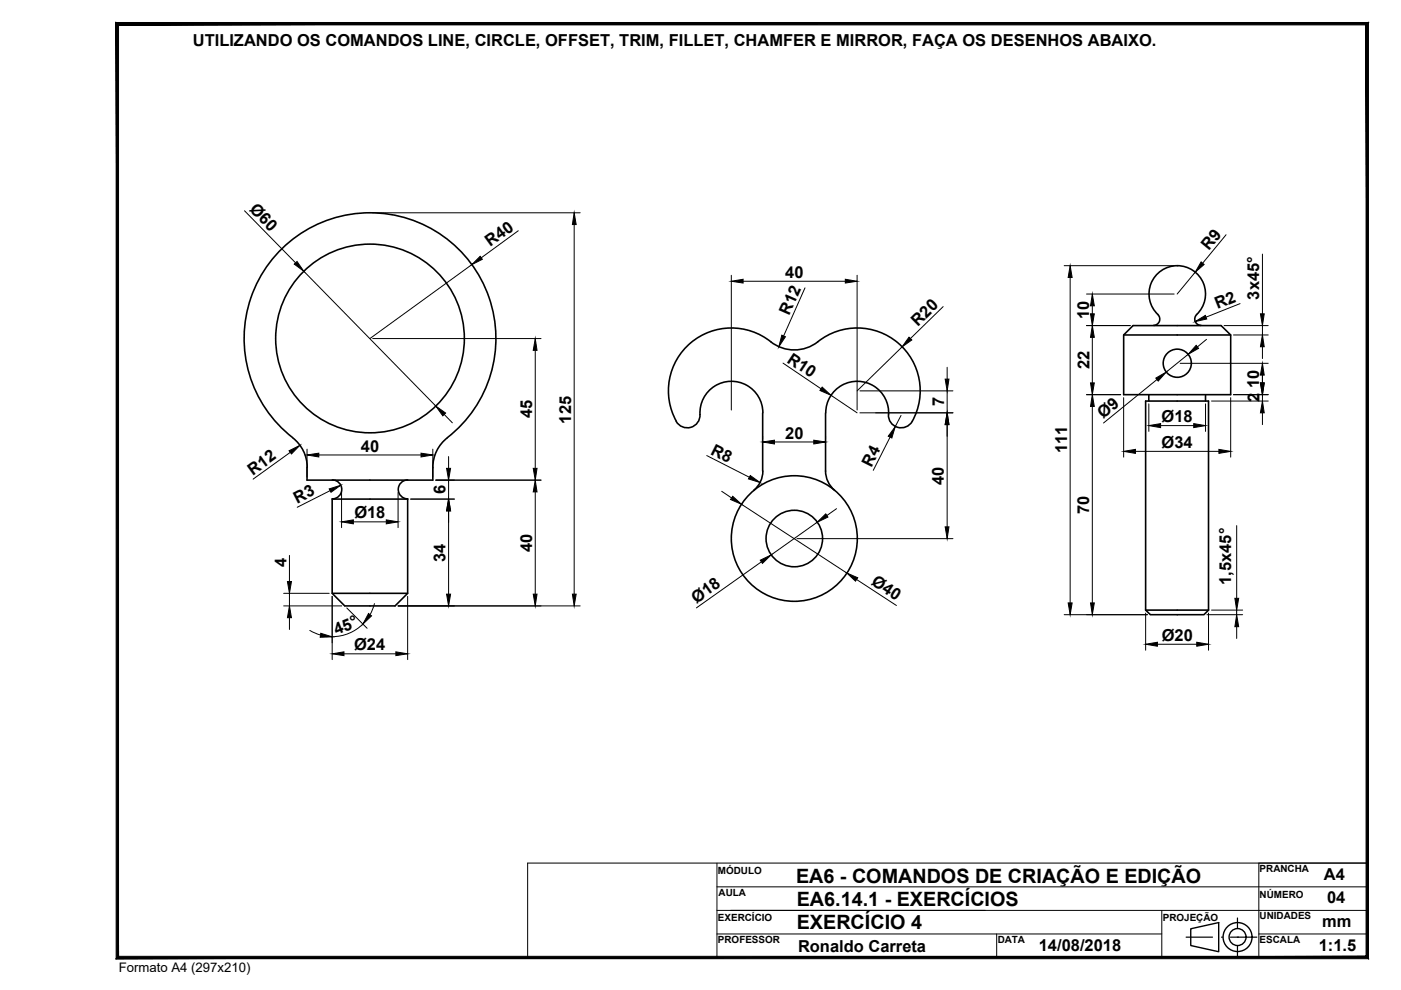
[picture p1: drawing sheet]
<svg xmlns="http://www.w3.org/2000/svg" width="297mm" height="210mm" viewBox="0 0 297 210" stroke-linecap="round" stroke-linejoin="round" font-family="sans-serif">
<!-- layer: contorno -->
<g fill="none" stroke="#000" stroke-width=".34">
<path d="M173.4 72.5a13.3 13.3 0 0 1 16.9 .2 13.3 13.3 0 0 1 3.1 16.6M173.4 72.4a8 8 0 0 1-10 .1 13.3 13.3 0 0 0-16.9 .2 13.3 13.3 0 0 0-3.1 16.6M238.2 71l2-2h18.7l2 2v12.7h-22.7zM238.2 71h22.7M245.5 66.7a1.33 1.33 0 0 1 .3 1.4 1.33 1.33 0 0 1-1.2 .9M245.5 66.7a6 6 0 0 1 0-8.7 6 6 0 0 1 8.7 .4 6 6 0 0 1-.7 8.6 1.33 1.33 0 0 0 1.1 2M62 92.8a26.7 26.7 0 0 1-3.1-39.1 26.7 26.7 0 0 1 39.1 0 26.7 26.7 0 0 1-3.1 39.1M62.1 92.8a8 8 0 0 1 3 6.3M94.9 92.8a8 8 0 0 0-3.1 6.3v2.7h-26.7v-2.7M148.4 87.9a2.69 2.69 0 0 1-1.9 2.7 2.69 2.69 0 0 1-3.1-1.3M148.4 87.9a6.7 6.7 0 0 1 6.5-7.1 6.7 6.7 0 0 1 6.8 6.7v12.4M161.7 99.9a5.3 5.3 0 0 1-1.9 4"/>
<path d="M175 99.9a5.3 5.3 0 0 0 1.9 4M175 87.5v12.4M175.1 87.5a6.7 6.7 0 0 1 6.8-6.7 6.7 6.7 0 0 1 6.5 7.1M188.4 87.9a2.69 2.69 0 0 0 1.9 2.7 2.69 2.69 0 0 0 3.1-1.3M243.6 83.7v1.3M255.6 83.7v1.3M70.4 105.8v20l2.7 2.7h10.7l2.6-2.7v-20M70.4 105.8h16M70.4 101.8a2.01 2.01 0 0 1 2.1 2 2.01 2.01 0 0 1-2.1 2M86.5 101.8a2.01 2.01 0 0 0-2.1 2 2.01 2.01 0 0 0 2.1 2M70.4 125.8h16M242.9 129.4l1 .9h11.4l.9-.9"/>
<path d="M242.9 129.4v-44.4h13.3v44.4M242.9 129.4h13.3"/>
<circle cx="78.4" cy="71.8" r="20"/>
<circle cx="249.6" cy="77" r="2.98"/>
<circle cx="168.4" cy="114.2" r="6"/>
<circle cx="168.4" cy="114.2" r="13.3"/>
</g>
<!-- layer: cota -->
<g fill="none" stroke="#000" stroke-width=".21">
<path d="M51.8 44.7l10.9 11M64.4 57.5l28 28.6M79 45.1h44M100 56.1l-21.6 15.7M109.9 48.9l-7.9 5.8M121.7 47.6v78.4M155.1 58.4v28.5M157.6 59.6h21.6M181.7 58.4v28.5M225.6 56.3h23.3M226.9 58.8v69M253.4 57.7l-3.8 4.6"/>
<path d="M260 49.8l-5 6M267.7 53.9v12.6M79 71.8h35.7M113.5 74.3v25M170.7 61l-4.6 10.2M200.8 77.9v2.5M230.4 62.3h18.5M230.4 69h9.2M231.6 64.8v1.7M231.6 71.5v9.7M250.2 77h18.7M251.9 75.1l-4.6 3.8"/>
<path d="M255.8 72l-1.9 1.6M259.5 69h9.4M261.5 71h7.4M267.7 69v2M267.7 73.5v2.5M267.7 78.7v2.5M61.5 95.9l-7.8 5.7M65.1 95.2v6M67.6 96.5h21.7M91.8 95.2v6M94.2 87.9l1.7 1.7M95.1 96.8v2.5"/>
<path d="M149.8 96.6l9.1 4.6M161.7 92.5v.6M164.2 93.7h8.3M175 92.5v.6M182.3 87.5h19.7M182.3 82.9h19.7M188.7 92.7l-3.5 7M191 88.1l-1.2 2.4M200.8 82.9v4.6M200.8 90v21.7M230.4 83.7h7.2M231.6 86.2v41.6"/>
<path d="M238.2 84.3v12.6M240.7 95.7h17.7M243.6 85.6v5.9M245.3 80.5l-11.3 9.2M246.1 90.2h7M255.6 85.6v5.9M256.9 85h12M260.9 84.3v12.6M261.5 83.7h7.4M267.7 83.7v1.3M267.7 87.5v2.5M61.4 117.8v5.5"/>
<path d="M70 104l-7 3.6M72.4 104.4v7.5M74.9 110.6h7M84.4 104.4v7.5M87.1 105.8h9.2M92.4 101.8h22.3M95.1 101.8v4M95.1 108.3v17.7M113.5 104.3v21.7M153 104.2l2.1 1.4M157.2 106.9l22.3 14.6M161.4 119.1l-13.8 9.8"/>
<path d="M169 114.2h33M173.3 110.7l-9.8 7M177.4 107.9l-2.1 1.4M262.2 111.4v15.5M60.1 128.5h12.4M60.1 125.8h9.7M61.4 125.8v2.7M61.4 131v2.5M65.7 133.7l2.3 .9M70.4 126.4v13.5M72.9 138.6h11M73.5 128.9l4.3 4.3"/>
<path d="M77 132.3a9.2 9.2 0 0 1-6.6 2.7M79.4 128l-.9 2.3M84.4 128.5h38.6M86.4 126.4v13.5M181.6 122.9l8.5 5.5M225.6 130.3h17.7M242.9 130v7.9M245.4 136.6h8.3M255.9 130.3h7.6M256.2 130v7.9M256.9 129.4h6.6M262.2 129.4v.9"/>
<path d="M262.2 132.9v2.5"/>
</g>
<g fill="#000" stroke="#000" stroke-width=".21">
<path d="M62.4 56l.6-.6 1.4 2.1zM101.8 54.3l.5 .7-2.3 1.1zM121.7 45.1l.5 2.5h-.8zM155.1 59.6l2.5-.4v.8zM179.2 59.2l2.5 .4-2.5 .4zM226.9 56.3l.4 2.5h-.8zM254.7 55.5l.6 .6-1.9 1.6zM113.5 71.8l.4 2.5h-.8zM165.8 71.1l.7 .3-1.4 2.1zM231.6 62.3l.4 2.5h-.8zM231.2 66.5h.8l-.4 2.5zM231.6 69l.4 2.5h-.8z"/>
<path d="M253.6 73.2l.5 .7-2.2 1.2zM267.7 71l.3 2.5h-.8zM267.2 66.5h.8l-.3 2.5zM267.7 77l.3 2.5h-.8zM61.3 95.6l2.3-1.2-1.8 1.9zM65.1 96.5l2.5-.4v.8zM89.3 96.1l2.5 .4-2.5 .4zM92.4 86.1l2.1 1.5-.6 .6zM94.7 99.3h.8l-.4 2.5zM113.1 99.3h.8l-.4 2.5zM161.7 93.7l2.5-.4v.8zM172.5 93.3l2.5 .4-2.5 .4z"/>
<path d="M189.8 90.5l-.7 2.4-.8-.4zM200.8 87.5l.4 2.5h-.8zM200.4 80.4h.8l-.4 2.5zM231.2 81.2h.8l-.4 2.5zM231.6 83.7l.4 2.5h-.8zM238.2 95.7l2.5-.4v.8zM245.1 80.2l2.2-1.3-1.7 1.9zM243.6 90.2l2.5-.4v.9zM253.1 89.8l2.5 .4-2.5 .5zM258.4 95.3l2.5 .4-2.5 .4zM267.2 81.2h.8l-.3 2.5zM267.7 85l.3 2.5h-.8z"/>
<path d="M69.8 103.7l2.4-.8-2 1.5zM72.4 110.6l2.5-.4v.9zM81.9 110.2l2.5 .4-2.5 .5zM95.1 105.8l.4 2.5h-.8zM113.5 101.8l.4 2.5h-.8zM155.3 105.2l1.9 1.7-2.3-1zM159.1 100.8l2 1.5-2.4-.8zM161.2 118.8l2.3-1.1-1.8 1.8zM173.3 110.7l1.8-1.7 .4 .6zM200.4 111.7h.8l-.4 2.5zM61.4 128.5l.4 2.5h-.9zM60.9 123.3h.9l-.4 2.5z"/>
<path d="M68 134.3l2.4 .7-2.5 .1zM70.4 138.6l2.5-.4v.8zM78.1 130.1l.7 .5-1.9 1.7zM83.9 138.2l2.5 .4-2.5 .4zM94.7 126h.8l-.4 2.5zM113.1 126h.8l-.4 2.5zM121.4 126h.8l-.5 2.5zM179.5 121.5l2.3 1-.4 .7zM226.5 127.8h.8l-.4 2.5zM231.2 127.8h.8l-.4 2.5zM242.9 136.6l2.5-.4v.8zM253.7 136.2l2.5 .4-2.5 .4z"/>
<path d="M262.2 130.3l.4 2.6h-.8zM261.8 126.9h.8l-.4 2.5z"/>
</g>
<!-- layer: Cotas -->
<path d="M166 77l8.1 5.5M191.2 73.6l-9.5 9.3M200 65l-7 6.8M262.9 64.4l-7.2 2.9M176.2 83.8l5.5 3.7" fill="none" stroke="#000" stroke-width=".21"/>
<path d="M192.7 71.5l.6 .6-2.1 1.5zM253.4 68.2l2.2-1.3 .2 .7zM174.3 82.1l1.9 1.7-2.4-1z" fill="#000" stroke="#000" stroke-width=".21"/>
<!-- layer: Texto -->
<g fill="none" stroke="#000" stroke-width=".3">
<path d="M252.5 196.9l5.9-1.3v6.2l-5.9-1.3z"/>
<circle cx="262.4" cy="198.7" r="3.1"/>
<circle cx="262.4" cy="198.7" r="1.8"/>
</g>
<path d="M251.5 198.7h5.6M259 198.7h.1M260.9 198.7h5.6M262.4 198.7h.1M262.4 194.6v2.2M262.4 200.6v2.2" fill="none" stroke="#000" stroke-width=".25"/>
<!-- layer: Formato -->
<path d="M111.9 183h178v20h-178zM152 183v20M152 193h137.9M152 198h94.3M152 188h137.9M211.3 198v5M246.3 193v10M266.9 198h23M289.9 183h-23v20" fill="none" stroke="#000" stroke-width=".21"/>
<path d="M289.6 5.3v197.5l.5 .5zM290.1 4.8v198.5l-.5-198zM25.1 5.3h264.5l.5-.5zM24.6 4.8h265.5l-265 .5zM24.6 4.8l.5 198v-197.5zM24.6 4.8l.5 198-.5 .5zM25.1 202.8l-.5 .5 265-.5zM24.6 203.3l265-.5 .5 .5z" fill="#000" stroke="#000" stroke-width=".21"/>
<g font-size="4.2">
<text x="168.8" y="187.3">EA6 - COMANDOS DE CRIAÇÃO E EDIÇÃO</text>
<text x="168.9" y="192">EA6.14.1 - EXERCÍCIOS</text>
<text x="168.9" y="197">EXERCÍCIO 4</text>
</g>
<g font-size="3.5">
<text x="40.9" y="9.8">UTILIZANDO OS COMANDOS LINE, CIRCLE, OFFSET, TRIM, FILLET, CHAMFER E MIRROR, FAÇA OS DESENHOS ABAIXO.</text>
<text x="52.8" y="44.5" transform="rotate(46 52.8 44.5)">Ø60</text>
<text x="104" y="52.4" transform="rotate(-36 104 52.4)">R40</text>
<text x="256.3" y="53.2" transform="rotate(-50 256.3 53.2)">R9</text>
<text x="166.5" y="59">40</text>
<text x="258.1" y="65.6" transform="rotate(-22 258.1 65.6)">R2</text>
<text x="267" y="63.5" transform="rotate(-90 267 63.5)">3x45°</text>
<text x="167.3" y="67" transform="rotate(-66 167.3 67)">R12</text>
<text x="194.6" y="69.3" transform="rotate(-44 194.6 69.3)">R20</text>
<text x="231" y="67.7" transform="rotate(-90 231 67.7)">10</text>
<text x="166.7" y="76.7" transform="rotate(34 166.7 76.7)">R10</text>
<text x="231" y="78.3" transform="rotate(-90 231 78.3)">22</text>
<text x="267" y="82.3" transform="rotate(-90 267 82.3)">10</text>
<text x="112.8" y="88.7" transform="rotate(-90 112.8 88.7)">45</text>
<text x="121.1" y="89.8" transform="rotate(-90 121.1 89.8)">125</text>
<text x="200.2" y="86.2" transform="rotate(-90 200.2 86.2)">7</text>
<text x="233.9" y="88.8" transform="rotate(-39 233.9 88.8)">Ø9</text>
<text x="246.3" y="89.5">Ø18</text>
<text x="267" y="85.3" transform="rotate(-90 267 85.3)">2</text>
<text x="76.5" y="95.8">40</text>
<text x="166.5" y="93.1">20</text>
<text x="246.3" y="94.9">Ø34</text>
<text x="53.6" y="100.9" transform="rotate(-36 53.6 100.9)">R12</text>
<text x="150.5" y="96.2" transform="rotate(27 150.5 96.2)">R8</text>
<text x="184.8" y="99.1" transform="rotate(-63 184.8 99.1)">R4</text>
<text x="226.3" y="96.1" transform="rotate(-90 226.3 96.1)">111</text>
<text x="63" y="106.8" transform="rotate(-27 63 106.8)">R3</text>
<text x="94.4" y="104.8" transform="rotate(-90 94.4 104.8)">6</text>
<text x="200.1" y="102.8" transform="rotate(-90 200.1 102.8)">40</text>
<text x="75.1" y="109.9">Ø18</text>
<text x="231" y="109" transform="rotate(-90 231 109)">70</text>
<text x="94.4" y="119.1" transform="rotate(-90 94.4 119.1)">34</text>
<text x="112.8" y="117" transform="rotate(-90 112.8 117)">40</text>
<text x="60.7" y="120.3" transform="rotate(-90 60.7 120.3)">4</text>
<text x="184.6" y="123.9" transform="rotate(33 184.6 123.9)">Ø40</text>
<text x="261.1" y="124" transform="rotate(-90 261.1 124)">1,5x45°</text>
<text x="147.6" y="128" transform="rotate(-35 147.6 128)">Ø18</text>
<text x="71.3" y="134.7" transform="rotate(-22 71.3 134.7)">45°</text>
<text x="75.1" y="137.9">Ø24</text>
<text x="246.3" y="135.8">Ø20</text>
<text x="280.7" y="186.6">A4</text>
<text x="281.4" y="191.5">04</text>
<text x="280.3" y="196.6">mm</text>
<text x="169.2" y="201.8">Ronaldo Carreta</text>
<text x="220.2" y="201.7">14/08/2018</text>
<text x="279.6" y="201.6">1:1.5</text>
</g>
<text font-size="2.8" x="25.2" y="206.2">Formato A4 (297x210)</text>
<g font-size="2.1">
<text x="152.2" y="185.3">MÓDULO</text>
<text x="267.1" y="184.9">PRANCHA</text>
<text x="152.3" y="189.9">AULA</text>
<text x="267.1" y="190.3">NÚMERO</text>
<text x="152.2" y="195.3">EXERCÍCIO</text>
<text x="246.5" y="195.3">PROJEÇÃO</text>
<text x="267.1" y="194.9">UNIDADES</text>
<text x="152.2" y="199.9">PROFESSOR</text>
<text x="211.5" y="199.9">DATA</text>
<text x="267.1" y="199.9">ESCALA</text>
</g>
</svg>
